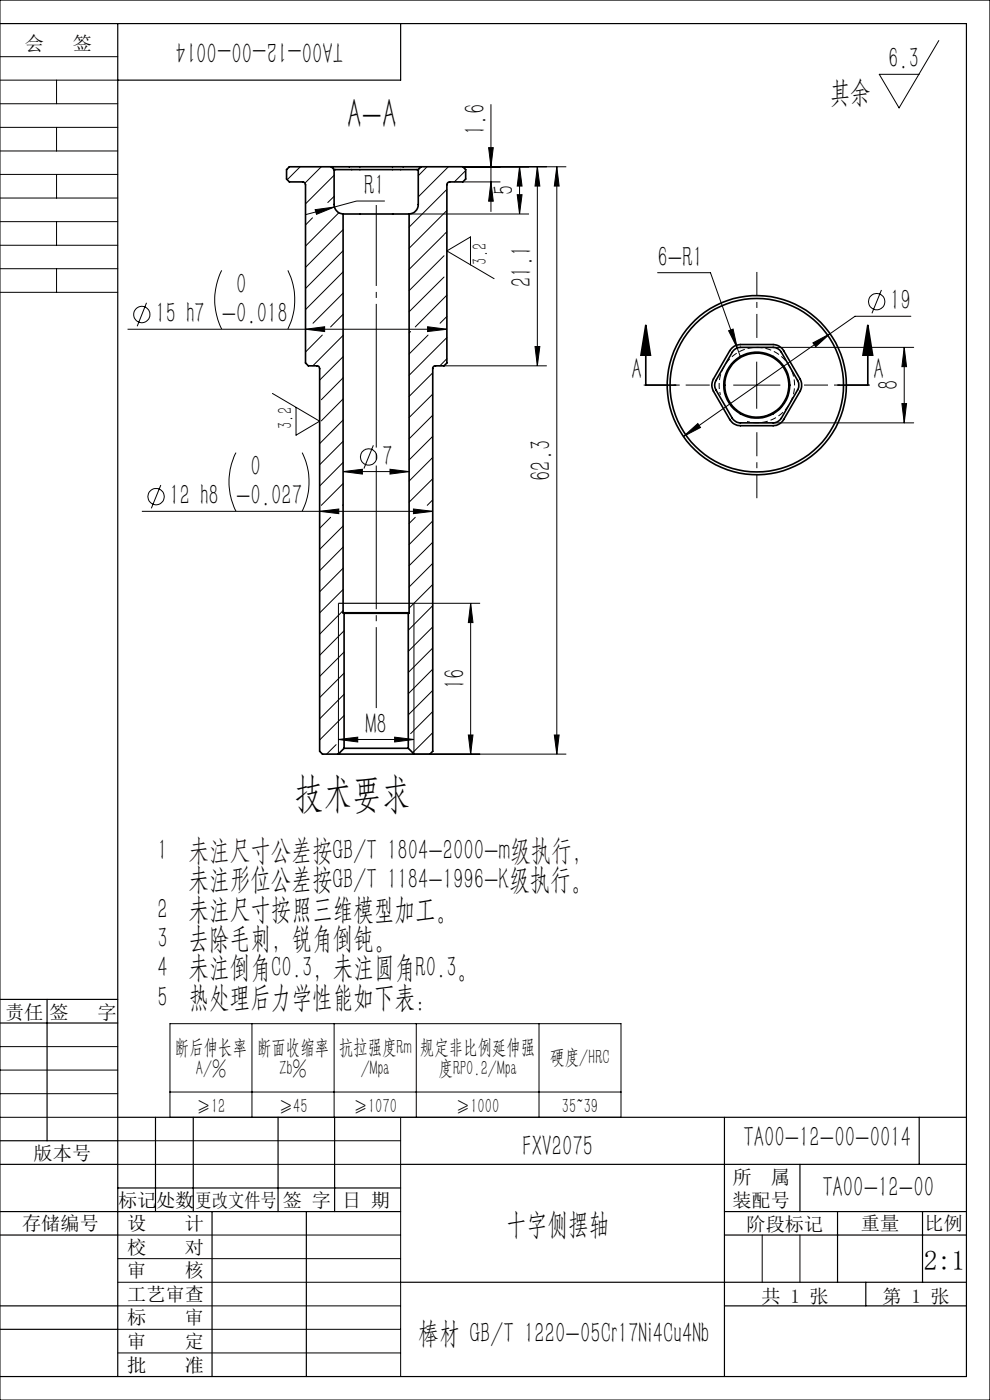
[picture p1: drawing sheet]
<svg xmlns="http://www.w3.org/2000/svg" width="210mm" height="297mm" viewBox="0 0 210 297" stroke-linecap="round" stroke-linejoin="round" font-family="sans-serif">
<g fill="none" stroke="#000" stroke-width=".35">
<path d="M70.3 35.4h-8.9l-.6 .6v2l.6 .6h2.8a.6 .6 0 0 1 .6 .6v37.8l.6 .6h1.8a.55 .55 0 0 1 .6 .6v81.2l.6 .6h3.4M70.3 35.4h19M70.3 35.4l.6 .6M70.9 36v7.4a2.06 2.06 0 0 0 1.9 2M70.9 36h17.8M88.7 36v7.4a2.05 2.05 0 0 1-1.9 2M89.3 35.4h8.9l.6 .6v2l-.6 .6h-2.8a.6 .6 0 0 0-.6 .6v37.8l-.6 .6h-1.8a.55 .55 0 0 0-.6 .6v81.2l-.6 .6h-3.4M89.3 35.4l-.6 .6M72.8 45.4h14M72.8 45.4v84.6M86.8 45.4v84.6M137 69l1 6.3h-2z"/>
<path d="M137 69v12.7h6.3M155.2 73.9l.9-.6 1-.2h6.9a2.62 2.62 0 0 1 2.2 1.3l3.5 6a2.84 2.84 0 0 1 0 2.6l-3.5 6a2.62 2.62 0 0 1-2.2 1.3h-6.9a2.62 2.62 0 0 1-2.3-1.3l-3.5-6a2.59 2.59 0 0 1 0-2.6zM155.6 74.3l.7-.4 .8-.2h6.9a2.07 2.07 0 0 1 1.7 1l3.5 6a2.17 2.17 0 0 1 0 2l-3.5 6a2.14 2.14 0 0 1-1.7 1h-6.9a2.14 2.14 0 0 1-1.8-1l-3.4-6a1.93 1.93 0 0 1 0-2zM184.1 69l1 6.3h-2zM184.1 69v12.7h-6.4M72.8 130h14M72.8 130l.2 .1M73 130.1h13.6M73 130.1v28.6M86.6 130.1v28.6M86.8 130l-.2 .1M71.8 160h16"/>
<path d="M73 158.7h13.6M73 158.7l-1.2 1.3M86.6 158.7l1.2 1.3"/>
<circle cx="160.5" cy="81.7" r="18.4"/>
<circle cx="160.5" cy="81.7" r="19"/>
<circle cx="160.5" cy="81.7" r="7"/>
<circle cx="160.5" cy="81.7" r="6.8"/>
</g>
<g fill="none" stroke="#000" stroke-width=".21">
<path d="M0 12h25M0 17h25M0 0h210v297h-210zM12 17v5M199.1 8.6l-8.4 14.3-4.2-7.1h8.4M0 22h25M0 27h25M0 32h25M0 37h25M12 27v5M12 37v5M63.7 35.4l-2.8 2.7"/>
<path d="M68.2 35.4l-3.5 3.4M70.9 37.2l-6.1 6M90.6 35.4l-1.9 1.9M95.1 35.4l-6.4 6.4M98.2 35.4h21.9M98.2 38.6h8M98.8 36.2l-2.4 2.4M103.6 31.3h1l-.5 4.1zM104.1 22.1v22.8M104.1 38.6l.5 4.1h-1zM110.2 35.4v10M110.2 35.4l.5 4.1h-1z"/>
<path d="M114 35.4v42.2M114 35.4l.5 4.1h-1zM118.1 35.4v124.6M118.1 35.4l.5 4.1h-1zM0 42h25M0 47h25M0 52h25M0 57h25M12 47v5M12 57v5M47 57.4a13.8 13.8 0 0 0 0 12.4M61.1 57.4a14.1 14.1 0 0 1 0 12.4"/>
<path d="M66.3 46.2l-1.5 1.5M66.9 44.5l4-.6-3.8 1.6zM70.9 41.7l-1.4 1.3M70.9 43.9l-6.1 1.6M71.9 45.1l-7.1 7.1M72.8 48.7l-8 8M72.8 53.2l-8 8M72.8 57.7l-8 8M81.6 42.6h-6l-4.7 1.3M86.8 45.4h25.4M94.2 54.3l-7.4 7.4M94.2 58.8l-7.4 7.3"/>
<path d="M94.2 49.8l-7.4 7.3M94.8 40.2l-8 8M94.8 44.7l-8 8M94.8 49.2l-.5 .4M99.8 56.2v-5.9l-5 2.9 10 5.9M109.7 41.3h1l-.5 4.1zM139.5 57.9h11.2l5.7 15.9M0 62h25M27.1 69.8h67.7M31.1 64.2l-2 5M64.8 69.8l4.1-.5v1zM68.4 71.1l-3.6 3.6"/>
<path d="M72.8 62.2l-6.4 6.4M72.8 75.7l-5 4.9M72.8 66.7l-2.7 2.7M72.8 71.2l-6.4 6.4M87.1 70.3l-.3 .3M90.7 69.3l4.1 .5-4.1 .5zM90.8 71.1l-4 4M91.8 79.1l-5 5M94.2 77.6h21.8M94.8 62.6l-6.7 6.8M94.8 67.1l-1.5 1.5M94.8 71.6l-8 8"/>
<path d="M94.8 76.1l-1.5 1.5M113.5 73.5h1l-.5 4.1zM154.6 70.2l.9-.4 .9 4zM156.4 73.8l.7 1.9M160.5 76.7v10M164 73.7h29.8M172.4 72.7l3.7-1.9-3.1 2.8zM176.1 70.8l-31.1 21.8M187 61.5l-2 5M191.8 73.7v16M191.8 73.7l.5 4.1h-1zM193.2 67.1h-11.8l-5.3 3.7"/>
<path d="M50.1 96a13.7 13.7 0 0 0 0 12.4M57.8 83.5l10 5.9-5 2.9v-5.9M64.1 96a14 14 0 0 1 0 12.4M72.8 93.6l-5 5M72.8 80.1l-4.6 4.7M72.8 84.6l-4.6 4.7M72.8 89.1l-5 5M72.8 98.1l-5 5M79.2 94.5l-2 4.9M82.7 99.6l4.1 .4-4.1 .6zM91.8 83.6l-5 5M91.8 88.1l-5 5"/>
<path d="M91.8 92.6l-5 5M91.8 97l-5 5.1M145 92.6l3-2.8 .6 .9zM155.5 81.7h10M164 89.7h29.8M191.3 85.6h1l-.5 4.1zM30.1 108.5h61.7M34.1 102.9l-2 4.9M67.8 108.5l4.1-.5v1zM70.1 109.7l-2.3 2.4M72.8 111.6l-5 5M72.8 102.6l-4.6 4.6"/>
<path d="M72.8 107.1l-.1 .1M72.8 116.1l-5 5M72.8 100l4.1-.4v1zM72.8 100h14M87.7 108l4.1 .5-4.1 .5zM88.1 109.7l-1.3 1.4M91.8 101.6l-5 4.9M91.8 106l-1.2 1.2M91.8 110.5l-5 5M91.8 115l-5 5M91.8 119.5l-5 5M71.8 128v31.9"/>
<path d="M72.8 125.1l-5 4.9M72.8 120.5l-5 5.1M72.8 129.5l-5 5M73 133.8l-5.2 5.2M73 138.3l-5.2 5.2M91.8 124l-5 5M91.8 128.5l-5.2 5.2M91.8 133l-5.2 5.2M91.8 137.5l-5.2 5.2M99.8 128v32M99.8 128l.5 4.1h-1zM101.8 128h-14v31.9"/>
<path d="M71.3 158l-2 2M71.8 156.9l4.1-.5v1zM71.8 156.9h16M73 142.8l-5.2 5.2M73 151.8l-5.2 5.2M73 147.3l-5.2 5.2M83.7 156.4l4.1 .5-4.1 .5zM87.8 160h32.3M91.8 142l-5.2 5.2M91.8 146.5l-5.2 5.2M91.8 151l-4.7 4.6M91.8 155.4l-4.3 4.3"/>
<path d="M99.3 155.9h1l-.5 4.1zM117.6 155.9h1l-.5 4.1zM36.1 217.2h95.6v19.8h-95.6zM53.4 217.2v19.8M70.9 217.2v19.8M88.3 217.2v19.8M114.3 217.2v19.8M0 237h25M0 227h25M0 222h25M0 232h25M36.1 231.7h95.6"/>
<path d="M85 237v55M25 242h60M25 247h60M25 272h60M25 277h60M25 267h60M25 262h60M161.7 262v10M169.7 262v10M25 282h60M25 287h60M153.7 292h.1"/>
<circle cx="30.1" cy="66.7" r="1.73"/>
<circle cx="186" cy="64" r="1.74"/>
<circle cx="78.2" cy="97" r="1.73"/>
<circle cx="33.1" cy="105.4" r="1.73"/>
</g>
<path d="M158.5 89.4a8 8 0 0 0 10-7 8 8 0 0 0-8.7-8.7 8 8 0 0 0-7 10.1" fill="none" stroke="#000" stroke-width=".21" stroke-dasharray="1.3 .6" stroke-dashoffset=".6" stroke-linecap="butt"/>
<path d="M79.8 43.5v106.7" fill="none" stroke="#000" stroke-width=".21" stroke-dasharray="30.5 1.3 1.3 1.3" stroke-dashoffset="13.3" stroke-linecap="butt"/>
<g fill="none" stroke="#000" stroke-width=".25">
<path d="M0 5h205v287h-205M25 5v287M85 5v12h-60M71.8 128h16M0 212h25M0 217h25M10 212v30M25 237h180M33 237v20M41 237v20M59 237v20M71 237v20"/>
<path d="M153.7 237v55M195 237v10M0 247h25M0 242h25M0 257h85M25 252h60M45 257v35M65 257v35M85 247h120M153.7 257h51.3M169.7 247v10M177.7 257v15"/>
<path d="M195.7 257v15M0 262h25M0 277h25M85 272h120M153.7 262h51.3M153.7 277h51.3M183.7 272v5M0 282h25"/>
</g>
<path d="M160.5 71.7v-14M150.5 81.7h-14M160.5 91.7v14M170.5 81.7h14" fill="none" stroke="#000" stroke-width=".21" stroke-dasharray="30.5 1.3 1.3 1.3" stroke-dashoffset="25.4" stroke-linecap="butt"/>
<g fill="#000">
<path d="M103.6 31.3h1l-.5 4.1zM104.1 38.6l.5 4.1h-1zM110.2 35.4l.5 4.1h-1zM109.7 41.3h1l-.5 4.1zM114 35.4l.5 4.1h-1zM113.5 73.5h1l-.5 4.1zM118.1 35.4l.5 4.1h-1zM117.6 155.9h1l-.5 4.1zM99.8 128l.5 4.1h-1zM99.3 155.9h1l-.5 4.1z"/>
<path d="M184.1 69l1 6.3h-2zM137 69l1 6.3h-2z"/>
<path d="M191.8 73.7l.5 4.1h-1zM191.3 85.6h1l-.5 4.1z"/>
<path d="M145 92.6l3.6-1.9-.6-.9zM172.4 72.7l.6 .9 3.1-2.8zM154.6 70.2l1.8 3.6-.9-4z"/>
<path d="M67.8 108.5l4.1-.5v1zM87.7 108l4.1 .5-4.1 .5z"/>
<path d="M72.8 100l4.1-.4v1zM82.7 99.6l4.1 .4-4.1 .6z"/>
<path d="M71.8 156.9l4.1-.5v1zM83.7 156.4l4.1 .5-4.1 .5zM64.8 69.8l4.1-.5v1zM90.7 69.3l4.1 .5-4.1 .5zM66.9 44.5l.2 1 3.8-1.6z"/>
</g>
<g font-size="8.8">
<text x="73.7" y="27">A-A</text>
<text x="62.5" y="171.2">技术要求</text>
</g>
<g font-size="6.3">
<text x="72.8" y="9" transform="rotate(-180 72.8 9)">TA00-12-00-0014</text>
<text x="188.4" y="14.5">6.3</text>
<text x="176" y="21.6">其余</text>
<text x="102.9" y="28.7" transform="rotate(-90 102.9 28.7)">1.6</text>
<text x="77.3" y="41.4">R1</text>
<text x="109" y="41.5" transform="rotate(-90 109 41.5)">5</text>
<text x="139.5" y="56.6">6-R1</text>
<text x="50.1" y="62.3">0</text>
<text x="112.8" y="60.9" transform="rotate(-90 112.8 60.9)">21.1</text>
<text x="188.8" y="65.8">19</text>
<text x="33" y="68.6">15 h7 -0.018</text>
<text x="133.9" y="80.5">A</text>
<text x="185.3" y="80.4">A</text>
<text x="190.6" y="82.8" transform="rotate(-90 190.6 82.8)">8</text>
<text x="53.1" y="101">0</text>
<text x="81.1" y="98.8">7</text>
<text x="36" y="107.2">12 h8 -0.027</text>
<text x="116.9" y="102.1" transform="rotate(-90 116.9 102.1)">62.3</text>
<text x="98.6" y="146.2" transform="rotate(-90 98.6 146.2)">16</text>
<text x="77.6" y="155.6">M8</text>
<text x="33.4" y="182.4">1 未注尺寸公差按GB/T 1804-2000-m级执行，</text>
<text x="40" y="188.7">未注形位公差按GB/T 1184-1996-K级执行。</text>
<text x="33.4" y="194.9">2 未注尺寸按照三维模型加工。</text>
<text x="33.4" y="201.1">3 去除毛刺，锐角倒钝。</text>
<text x="33.4" y="207.3">4 未注倒角C0.3，未注圆角R0.3。</text>
<text x="33.4" y="213.5">5 热处理后力学性能如下表：</text>
<text x="110.8" y="245.3">FXV2075</text>
<text x="157.7" y="243.4">TA00-12-00-0014</text>
<text x="174.4" y="254">TA00-12-00</text>
<text x="107.4" y="261.9">十字侧摆轴</text>
<text x="88.7" y="284.8">棒材 GB/T 1220-05Cr17Ni4Cu4Nb</text>
</g>
<text font-size="5.8" x="196" y="269.4">2:1</text>
<g font-size="4.4">
<text x="103.2" y="56.2" transform="rotate(-90 103.2 56.2)">3.2</text>
<text x="61.9" y="91" transform="rotate(-90 61.9 91)">3.2</text>
<text x="37.1" y="223.5">断后伸长率</text>
<text x="54.5" y="223.5">断面收缩率</text>
<text x="71.9" y="223.5">抗拉强度Rm</text>
<text x="89.1" y="223.5">规定非比例延伸强</text>
<text x="116.7" y="225.7">硬度/HRC</text>
<text x="41.5" y="228">A/%</text>
<text x="59.3" y="228">Zb%</text>
<text x="76.5" y="228">/Mpa</text>
<text x="93" y="228">度RP0.2/Mpa</text>
<text x="41.7" y="236">≥12</text>
<text x="59.1" y="236">≥45</text>
<text x="75" y="236">≥1070</text>
<text x="96.7" y="236">≥1000</text>
<text x="119.2" y="236">35~39</text>
</g>
<g font-size="4.1">
<text x="5.3" y="10.6">会</text>
<text x="15.4" y="10.6">签</text>
<text x="1.1" y="216.1">责任</text>
<text x="10.5" y="216.1">签</text>
<text x="20.7" y="216.1">字</text>
<text x="7.1" y="246.1">版本号</text>
<text x="155.4" y="251.1">所</text>
<text x="163.5" y="251.1">属</text>
<text x="25.1" y="256.1">标记</text>
<text x="33.1" y="256.1">处数</text>
<text x="41.5" y="256.1">更改文件号</text>
<text x="60" y="256.1">签 字</text>
<text x="72.6" y="256.1">日 期</text>
<text x="155.4" y="256.1">装配号</text>
<text x="4.7" y="260.9">存储编号</text>
<text x="27" y="260.9">设</text>
<text x="39.2" y="260.9">计</text>
<text x="158.4" y="261.1">阶段标记</text>
<text x="182.6" y="261">重量</text>
<text x="196.1" y="260.9">比例</text>
<text x="27" y="266.1">校</text>
<text x="39.2" y="266.1">对</text>
<text x="27" y="270.9">审</text>
<text x="39.2" y="270.9">核</text>
<text x="27" y="276">工艺审查</text>
<text x="27" y="280.9">标</text>
<text x="39.2" y="280.9">审</text>
<text x="161.6" y="276.4">共 1 张</text>
<text x="187.2" y="276.4">第 1 张</text>
<text x="27" y="286">审</text>
<text x="39.2" y="286">定</text>
<text x="27" y="291">批</text>
<text x="39.2" y="291">准</text>
</g>
</svg>
